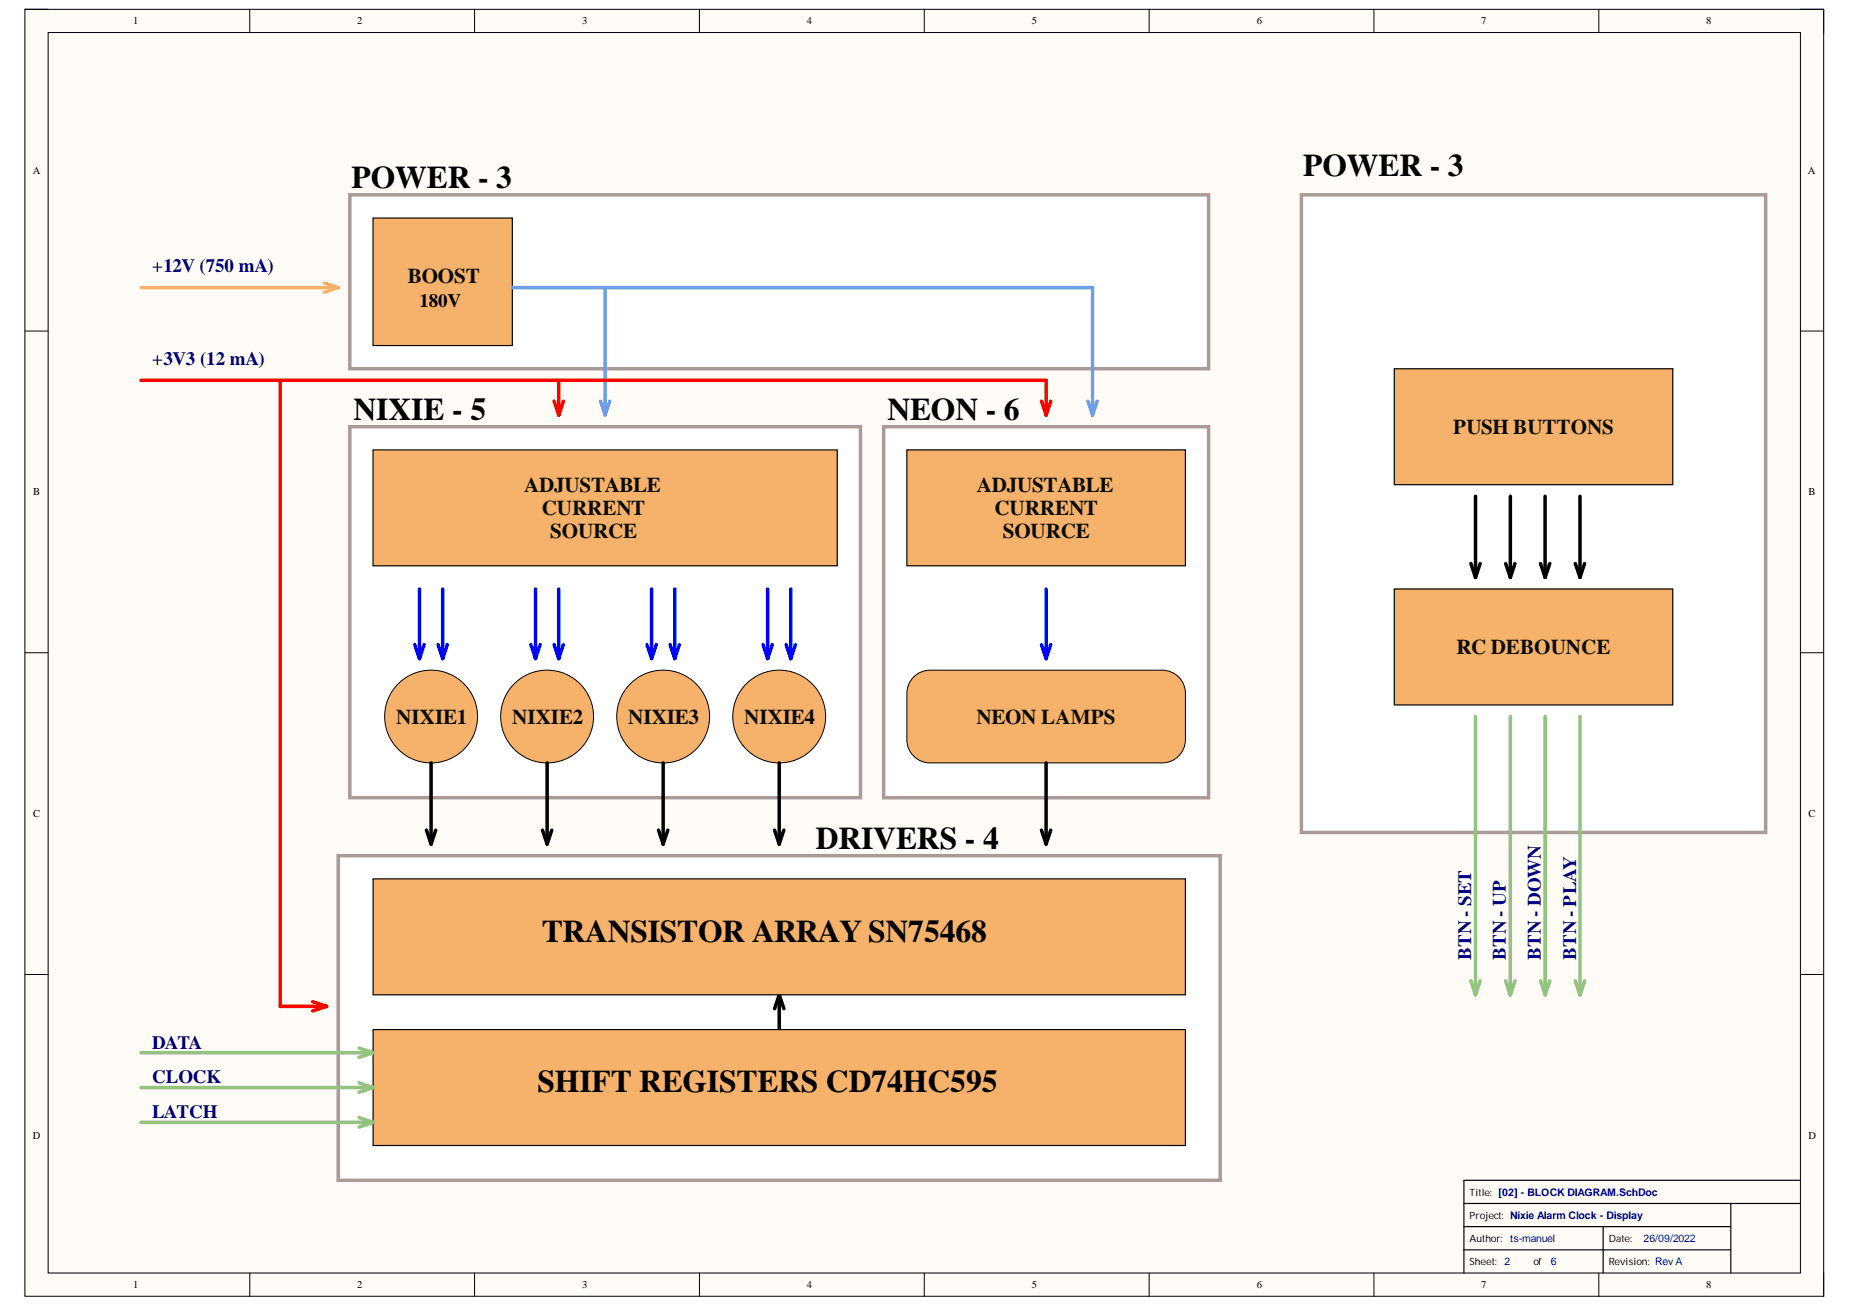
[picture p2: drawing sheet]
<svg xmlns="http://www.w3.org/2000/svg" width="297mm" height="210mm" viewBox="0 0 297 210" stroke-linecap="round" stroke-linejoin="round" font-family="sans-serif">
<path d="M4 1.5h288.8v206.7h-288.8z" fill-rule="evenodd" fill="#fffcf8"/>
<path d="M4 1.5h288.8v206.7h-288.8z" fill="none" stroke="#000" stroke-width=".16"/>
<path d="M7.7 5.2h281.4v199.2h-281.4z" fill-rule="evenodd" fill="#fffcf8"/>
<g fill="none" stroke="#000" stroke-width=".16">
<path d="M4 1.5h3.7M7.7 5.2h281.4v199.2h-281.4zM40.1 1.5v3.7M76.2 1.5v3.7M112.3 1.5v3.7M148.4 1.5v3.7M184.5 1.5v3.7M220.6 1.5v3.7M256.7 1.5v3.7M289.1 1.5h3.7v3.7M4 53.2h3.7M289.1 53.2h3.7"/>
<path d="M4 104.8h3.7M289.1 104.8h3.7M4 156.5h3.7M289.1 156.5h3.7M40.1 204.4v3.8M76.2 204.4v3.8M112.3 204.4v3.8M148.4 204.4v3.8M184.5 204.4v3.8M220.6 204.4v3.8M256.7 204.4v3.8M292.8 204.4v3.8"/>
</g>
<path d="M56.2 31.3h137.9v27.9h-137.9z" fill-rule="evenodd" fill="#fff"/>
<path d="M56.2 31.3h137.9v27.9h-137.9z" fill="none" stroke="#aa9b98" stroke-width=".56"/>
<path d="M141.9 68.5h52.2v59.6h-52.2z" fill-rule="evenodd" fill="#fff"/>
<path d="M141.9 68.5h52.2v59.6h-52.2z" fill="none" stroke="#aa9b98" stroke-width=".56"/>
<path d="M56.2 68.5h82v59.6h-82z" fill-rule="evenodd" fill="#fff"/>
<path d="M56.2 68.5h82v59.6h-82z" fill="none" stroke="#aa9b98" stroke-width=".56"/>
<path d="M235 193.3h54.1M235 197h42.9M257.4 197v7.4M277.9 193.3v11.1M289.1 189.6h-54.1v14.8M235 200.7h42.9" fill="none" stroke="#000" stroke-width=".19"/>
<path d="M54.3 137.4h141.6v52.2h-141.6z" fill-rule="evenodd" fill="#fff"/>
<path d="M54.3 137.4h141.6v52.2h-141.6z" fill="none" stroke="#aa9b98" stroke-width=".56"/>
<path d="M45 61.1v100.5h7.4M50.2 160.9l2.2 .7M52.4 161.6l-2.2 .8" fill="none" stroke="#f00" stroke-width=".56"/>
<path d="M22.6 46.2h31.7M52.1 45.4l2.2 .8M54.3 46.2l-2.2 .7" fill="none" stroke="#ffd966" stroke-width=".56"/>
<path d="M59.9 35h22.4v20.5h-22.4z" fill-rule="evenodd" fill="#f6b26b"/>
<path d="M59.9 35h22.4v20.5h-22.4z" fill="none" stroke="#000" stroke-width=".19"/>
<path d="M125.1 159.8v5.5M125.1 159.8l-.7 2.2M125.1 159.8l.8 2.2" fill="none" stroke="#000" stroke-width=".56"/>
<circle cx="69.2" cy="115.1" r="7.5" fill="#f6b26b"/>
<circle cx="69.2" cy="115.1" r="7.5" fill="none" stroke="#000" stroke-width=".16"/>
<circle cx="87.8" cy="115.1" r="7.5" fill="#f6b26b"/>
<circle cx="87.8" cy="115.1" r="7.5" fill="none" stroke="#000" stroke-width=".16"/>
<circle cx="106.5" cy="115.1" r="7.5" fill="#f6b26b"/>
<circle cx="106.5" cy="115.1" r="7.5" fill="none" stroke="#000" stroke-width=".16"/>
<circle cx="125.1" cy="115.1" r="7.5" fill="#f6b26b"/>
<circle cx="125.1" cy="115.1" r="7.5" fill="none" stroke="#000" stroke-width=".16"/>
<path d="M59.9 165.3h130.4v18.7h-130.4z" fill-rule="evenodd" fill="#f6b26b"/>
<path d="M59.9 165.3h130.4v18.7h-130.4z" fill="none" stroke="#000" stroke-width=".19"/>
<path d="M59.9 141.1h130.4v18.7h-130.4z" fill-rule="evenodd" fill="#f6b26b"/>
<path d="M59.9 141.1h130.4v18.7h-130.4z" fill="none" stroke="#000" stroke-width=".19"/>
<path d="M68.5 133.3l.7 2.3M69.2 122.5v13.1M70 133.3l-.8 2.3M87.1 133.3l.7 2.3M87.8 122.5v13.1M88.6 133.3l-.8 2.3M105.7 133.3l.8 2.3M106.5 122.5v13.1M107.2 133.3l-.7 2.3M124.4 133.3l.7 2.3M125.1 122.5v13.1M125.9 133.3l-.8 2.3" fill="none" stroke="#000" stroke-width=".56"/>
<path d="M146.7 108.7a3.7 3.7 0 0 1 2.6-1.1h37.3a3.7 3.7 0 0 1 3.7 3.8v7.4a3.7 3.7 0 0 1-3.7 3.7h-37.3a3.7 3.7 0 0 1-3.7-3.7v-7.4a3.7 3.7 0 0 1 1.1-2.7z" fill="#f6b26b"/>
<path d="M146.7 108.7a3.7 3.7 0 0 1 2.6-1.1h37.3a3.7 3.7 0 0 1 3.7 3.8v7.4a3.7 3.7 0 0 1-3.7 3.7h-37.3a3.7 3.7 0 0 1-3.7-3.7v-7.4a3.7 3.7 0 0 1 1.1-2.7z" fill="none" stroke="#000" stroke-width=".16"/>
<path d="M167.2 133.3l.8 2.3M168 122.5v13.1M168.7 133.3l-.7 2.3" fill="none" stroke="#000" stroke-width=".56"/>
<path d="M59.9 72.3h74.5v18.6h-74.5z" fill-rule="evenodd" fill="#f6b26b"/>
<path d="M59.9 72.3h74.5v18.6h-74.5z" fill="none" stroke="#000" stroke-width=".19"/>
<g fill="none" stroke="#00f" stroke-width=".56">
<path d="M67.4 94.6v11.2M71.1 94.6v11.2M86 94.6v11.2M89.7 94.6v11.2M104.6 94.6v11.2M108.3 94.6v11.2M123.3 94.6v11.2M127 94.6v11.2M168 94.6v11.2M66.6 103.5l.8 2.3M68.1 103.5l-.7 2.3M70.3 103.5l.8 2.3"/>
<path d="M71.8 103.5l-.7 2.3M85.2 103.5l.8 2.3M86.7 103.5l-.7 2.3M89 103.5l.7 2.3M90.5 103.5l-.8 2.3M103.9 103.5l.7 2.3M105.4 103.5l-.8 2.3M107.6 103.5l.7 2.3M109.1 103.5l-.8 2.3M122.5 103.5l.8 2.3M124 103.5l-.7 2.3M126.2 103.5l.8 2.3"/>
<path d="M127.7 103.5l-.7 2.3M167.2 103.5l.8 2.3M168.7 103.5l-.7 2.3"/>
</g>
<path d="M82.3 46.2h93.1v20.5M174.7 64.4l.7 2.3M176.2 64.4l-.8 2.3" fill="none" stroke="#6d9eeb" stroke-width=".56"/>
<path d="M22.6 169.1h37.3M22.6 174.7h37.3M57.7 168.3l2.2 .8M57.7 173.9l2.2 .8M57.7 179.5l2.2 .7M59.9 169.1l-2.2 .7M59.9 174.7l-2.2 .7M22.6 180.2h37.3M59.9 180.2l-2.2 .8" fill="none" stroke="#93c47d" stroke-width=".56"/>
<path d="M145.6 72.3h44.7v18.6h-44.7z" fill-rule="evenodd" fill="#f6b26b"/>
<path d="M145.6 72.3h44.7v18.6h-44.7z" fill="none" stroke="#000" stroke-width=".19"/>
<path d="M97.2 46.2v20.5M96.4 64.4l.8 2.3M97.9 64.4l-.7 2.3" fill="none" stroke="#6d9eeb" stroke-width=".56"/>
<path d="M22.6 61.1h145.4v5.6M89 64.4l.7 2.3M89.7 61.1v5.6M90.5 64.4l-.8 2.3M167.2 64.4l.8 2.3M168.7 64.4l-.7 2.3" fill="none" stroke="#f00" stroke-width=".56"/>
<path d="M209 31.3h74.5v102.4h-74.5z" fill-rule="evenodd" fill="#fff"/>
<path d="M209 31.3h74.5v102.4h-74.5z" fill="none" stroke="#aa9b98" stroke-width=".56"/>
<path d="M223.9 94.6h44.7v18.6h-44.7z" fill-rule="evenodd" fill="#f6b26b"/>
<path d="M223.9 94.6h44.7v18.6h-44.7z" fill="none" stroke="#000" stroke-width=".19"/>
<path d="M223.9 59.2h44.7v18.6h-44.7z" fill-rule="evenodd" fill="#f6b26b"/>
<path d="M223.9 59.2h44.7v18.6h-44.7z" fill="none" stroke="#000" stroke-width=".19"/>
<path d="M236.9 115.1v44.7M242.5 115.1v44.7M248.1 115.1v44.7M253.7 115.1v44.7M236.2 157.5l.7 2.3M237.7 157.5l-.8 2.3M241.8 157.5l.7 2.3M243.2 157.5l-.7 2.3M247.3 157.5l.8 2.3M248.8 157.5l-.7 2.3M252.9 157.5l.8 2.3M254.4 157.5l-.7 2.3" fill="none" stroke="#93c47d" stroke-width=".56"/>
<path d="M236.9 79.7v13M242.5 79.7v13M248.1 79.7v13M253.7 79.7v13M236.2 90.5l.7 2.2M237.7 90.5l-.8 2.2M241.8 90.5l.7 2.2M243.2 90.5l-.7 2.2M247.3 90.5l.8 2.2M248.8 90.5l-.7 2.2M252.9 90.5l.8 2.2M254.4 90.5l-.7 2.2" fill="none" stroke="#000" stroke-width=".56"/>
<g font-size="5.1">
<text x="209.2" y="28.3">POWER - 3</text>
<text x="56.4" y="30.2">POWER - 3</text>
<text x="56.8" y="67.5">NIXIE - 5</text>
<text x="142.5" y="67.5">NEON - 6</text>
<text x="131" y="136.4">DRIVERS - 4</text>
<text x="87" y="151.2">TRANSISTOR ARRAY SN75468</text>
<text x="86.3" y="175.4">SHIFT REGISTERS CD74HC595</text>
</g>
<g font-size="3.4" fill="#080d02">
<text x="65.5" y="45.5">BOOST</text>
<text x="233.3" y="69.7">PUSH BUTTONS</text>
<text x="84.2" y="79">ADJUSTABLE</text>
<text x="87" y="82.7">CURRENT</text>
<text x="156.9" y="79">ADJUSTABLE</text>
<text x="159.7" y="82.7">CURRENT</text>
<text x="88.3" y="86.4">SOURCE</text>
<text x="161" y="86.4">SOURCE</text>
<text x="233.9" y="105">RC DEBOUNCE</text>
<text x="63.6" y="116.2">NIXIE1</text>
<text x="82.2" y="116.2">NIXIE2</text>
<text x="100.9" y="116.2">NIXIE3</text>
<text x="119.5" y="116.2">NIXIE4</text>
<text x="156.8" y="116.2">NEON LAMPS</text>
</g>
<g font-size="3" fill="#000080">
<text x="24.5" y="43.7">+12V (750 mA)</text>
<text x="24.5" y="58.6">+3V3 (12 mA)</text>
<text x="236.2" y="154.2" transform="rotate(-90 236.2 154.2)">BTN - SET</text>
<text x="241.8" y="154.2" transform="rotate(-90 241.8 154.2)">BTN - UP</text>
<text x="247.4" y="154.2" transform="rotate(-90 247.4 154.2)">BTN - DOWN</text>
<text x="253.1" y="154.2" transform="rotate(-90 253.1 154.2)">BTN - PLAY</text>
<text x="24.5" y="168.4">DATA</text>
<text x="24.5" y="174">CLOCK</text>
<text x="24.5" y="179.6">LATCH</text>
</g>
<text font-size="3" x="67.3" y="49.3">180V</text>
<g font-size="1.7">
<text x="21.4" y="3.9">1</text>
<text x="57.4" y="3.9">2</text>
<text x="93.5" y="3.9">3</text>
<text x="129.5" y="3.9">4</text>
<text x="165.7" y="3.9">5</text>
<text x="201.8" y="3.9">6</text>
<text x="237.8" y="3.9">7</text>
<text x="274" y="3.9">8</text>
<text x="5.2" y="27.9">A</text>
<text x="290.3" y="27.9">A</text>
<text x="5.3" y="79.6">B</text>
<text x="290.4" y="79.6">B</text>
<text x="5.3" y="131.2">C</text>
<text x="290.4" y="131.2">C</text>
<text x="5.2" y="182.9">D</text>
<text x="290.4" y="182.9">D</text>
<text x="21.4" y="206.9">1</text>
<text x="57.4" y="206.9">2</text>
<text x="93.5" y="206.9">3</text>
<text x="129.5" y="206.9">4</text>
<text x="165.7" y="206.9">5</text>
<text x="201.8" y="206.9">6</text>
<text x="237.8" y="206.9">7</text>
<text x="274" y="206.9">8</text>
</g>
<g font-size="1.7" fill="#00a">
<text x="249" y="203.2">6</text>
<text x="263.9" y="199.4">26/09/2022</text>
</g>
<g font-size="1.6">
<text x="236" y="192">Title: [02] - BLOCK DIAGRAM.SchDoc</text>
<text x="236" y="195.7">Project: Nixie Alarm Clock - Display</text>
<text x="236" y="203.2">Sheet: 2</text>
<text x="236" y="199.4">Author: ts-manuel</text>
<text x="246.2" y="203.2">of</text>
<text x="258.3" y="203.2">Revision: Rev A</text>
<text x="258.3" y="199.4">Date:</text>
</g>
</svg>
